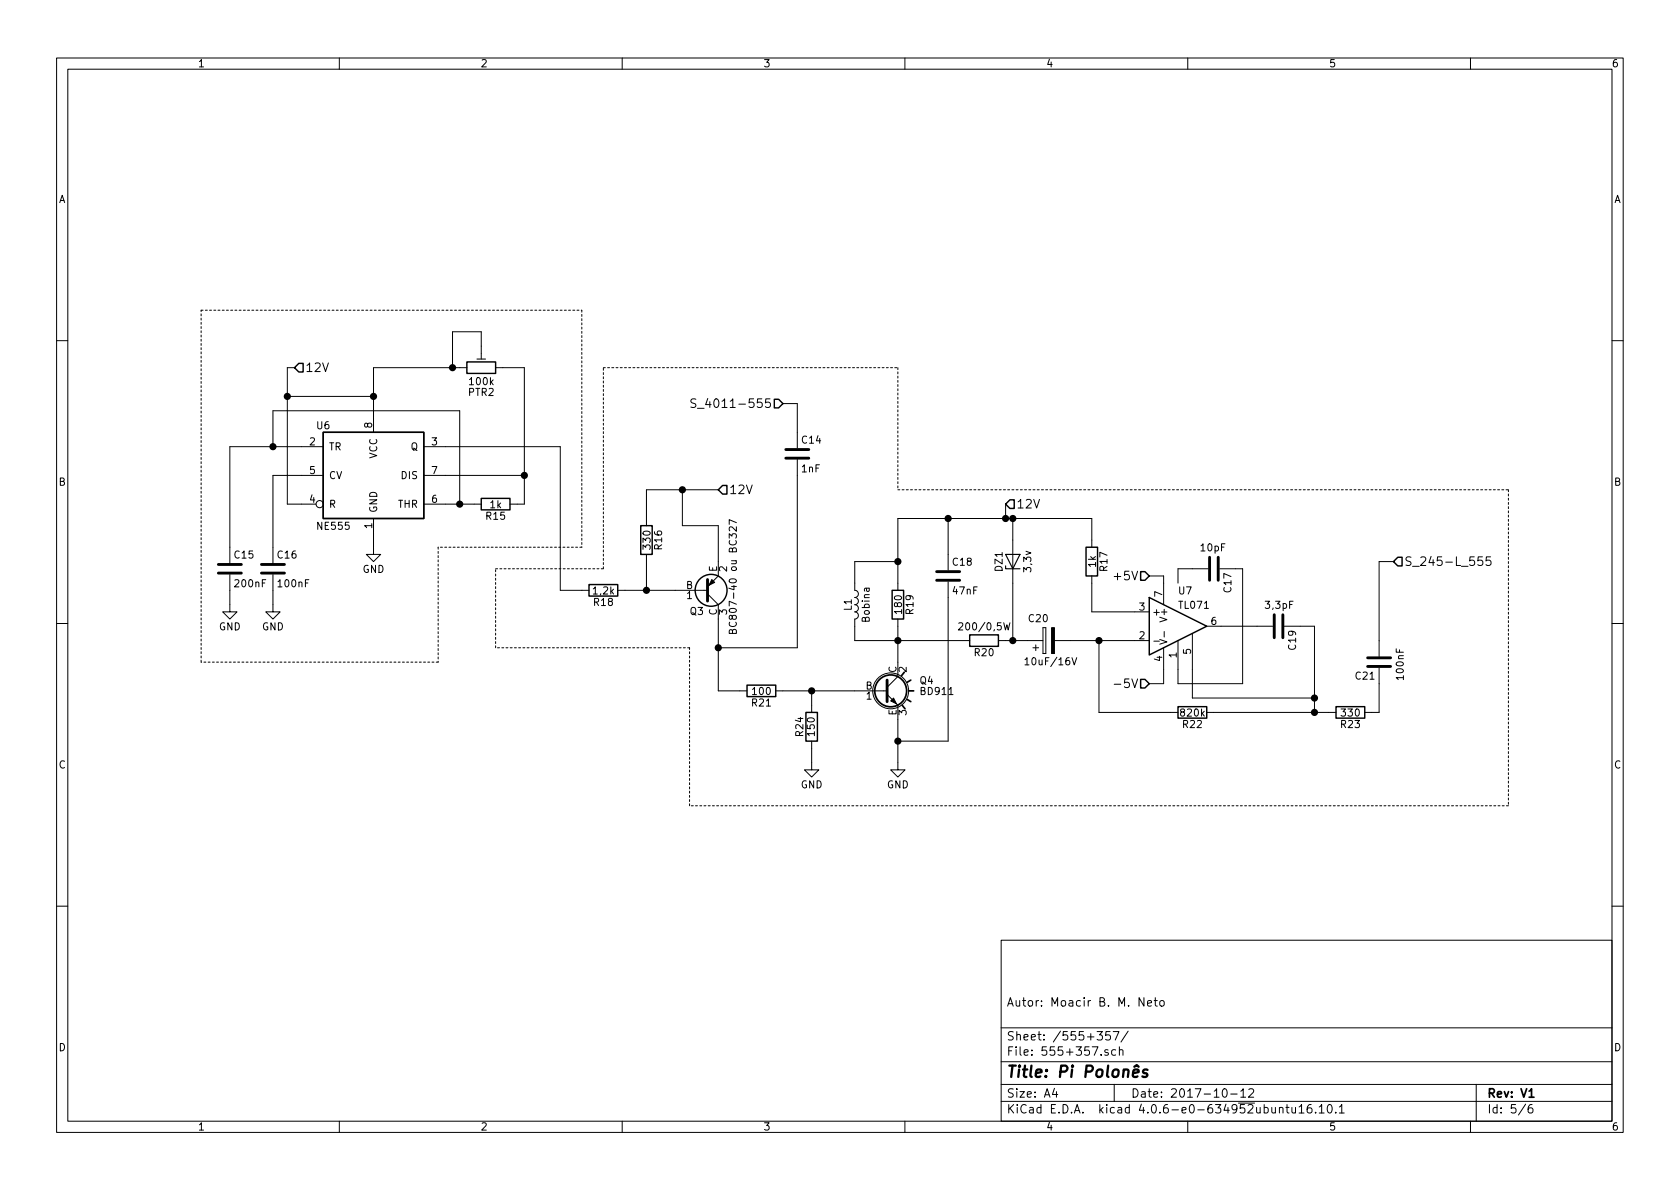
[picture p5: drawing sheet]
EESchema Schematic File Version 2
LIBS:power
LIBS:device
LIBS:transistors
LIBS:conn
LIBS:linear
LIBS:regul
LIBS:74xx
LIBS:cmos4000
LIBS:adc-dac
LIBS:memory
LIBS:xilinx
LIBS:microcontrollers
LIBS:dsp
LIBS:microchip
LIBS:analog_switches
LIBS:motorola
LIBS:texas
LIBS:intel
LIBS:audio
LIBS:interface
LIBS:digital-audio
LIBS:philips
LIBS:display
LIBS:cypress
LIBS:siliconi
LIBS:opto
LIBS:atmel
LIBS:contrib
LIBS:valves
LIBS:detector_metais-cache
EELAYER 25 0
EELAYER END
$Descr A4 11693 8268
encoding utf-8
Sheet 5 6
Title "Pi Polonês"
Date "2017-10-12"
Rev "V1"
Comp ""
Comment1 "Autor: Moacir B. M. Neto"
Comment2 ""
Comment3 ""
Comment4 ""
$EndDescr
$Comp
L NE555 U6
U 1 1
P 2600 3300
F 0 "U6" H 2200 3650 50  0000 L CNN
F 1 "NE555" H 2200 2950 50  0000 L CNN
F 2 "" H 2600 3300 50  0001 C CNN
F 3 "" H 2600 3300 50  0001 C CNN
	1    2600 3300
	1    0    0    -1  
$EndComp
$Comp
L L L1
U 1 1
P 5950 4200
F 0 "L1" V 5900 4200 50  0000 C CNN
F 1 "Bobina" V 6025 4200 50  0000 C CNN
F 2 "" H 5950 4200 50  0001 C CNN
F 3 "" H 5950 4200 50  0001 C CNN
	1    5950 4200
	1    0    0    -1  
$EndComp
$Comp
L D_Zener DZ1
U 1 1
P 7050 3900
F 0 "DZ1" H 7050 4000 50  0000 C CNN
F 1 "3,3v" H 7050 3800 50  0000 C CNN
F 2 "" H 7050 3900 50  0001 C CNN
F 3 "" H 7050 3900 50  0001 C CNN
	1    7050 3900
	0    -1   -1   0   
$EndComp
$Comp
L BD911 Q4
U 1 1
P 6150 4800
F 0 "Q4" H 6400 4875 50  0000 L CNN
F 1 "BD911" H 6400 4800 50  0000 L CNN
F 2 "TO_SOT_Packages_THT:TO-220_Vertical" H 6400 4725 50  0001 L CIN
F 3 "" H 6150 4800 50  0001 L CNN
	1    6150 4800
	1    0    0    -1  
$EndComp
$Comp
L BC807-40 Q3
U 1 1
P 4900 4100
F 0 "Q3" H 4800 4250 50  0000 L CNN
F 1 "BC807-40 ou BC327" V 5100 3600 50  0000 L CNN
F 2 "TO_SOT_Packages_SMD:SOT-23" H 5100 4025 50  0001 L CIN
F 3 "" H 4900 4100 50  0001 L CNN
	1    4900 4100
	1    0    0    1   
$EndComp
$Comp
L C C16
U 1 1
P 1900 3950
F 0 "C16" H 1925 4050 50  0000 L CNN
F 1 "100nF" H 1925 3850 50  0000 L CNN
F 2 "" H 1938 3800 50  0001 C CNN
F 3 "" H 1900 3950 50  0001 C CNN
	1    1900 3950
	1    0    0    -1  
$EndComp
$Comp
L C C15
U 1 1
P 1600 3950
F 0 "C15" H 1625 4050 50  0000 L CNN
F 1 "200nF" H 1625 3850 50  0000 L CNN
F 2 "" H 1638 3800 50  0001 C CNN
F 3 "" H 1600 3950 50  0001 C CNN
	1    1600 3950
	1    0    0    -1  
$EndComp
$Comp
L GND #PWR10
U 1 1
P 1900 4200
F 0 "#PWR10" H 1900 3950 50  0001 C CNN
F 1 "GND" H 1900 4050 50  0000 C CNN
F 2 "" H 1900 4200 50  0001 C CNN
F 3 "" H 1900 4200 50  0001 C CNN
	1    1900 4200
	1    0    0    -1  
$EndComp
$Comp
L GND #PWR9
U 1 1
P 1600 4200
F 0 "#PWR9" H 1600 3950 50  0001 C CNN
F 1 "GND" H 1600 4050 50  0000 C CNN
F 2 "" H 1600 4200 50  0001 C CNN
F 3 "" H 1600 4200 50  0001 C CNN
	1    1600 4200
	1    0    0    -1  
$EndComp
Wire Wire Line
	1900 4200 1900 4100
Wire Wire Line
	1600 4100 1600 4200
Wire Wire Line
	2100 3300 1900 3300
Wire Wire Line
	1900 3300 1900 3800
Wire Wire Line
	2100 3100 1600 3100
Wire Wire Line
	1600 3100 1600 3800
$Comp
L GND #PWR8
U 1 1
P 2600 3800
F 0 "#PWR8" H 2600 3550 50  0001 C CNN
F 1 "GND" H 2600 3650 50  0000 C CNN
F 2 "" H 2600 3800 50  0001 C CNN
F 3 "" H 2600 3800 50  0001 C CNN
	1    2600 3800
	1    0    0    -1  
$EndComp
Wire Wire Line
	2600 3800 2600 3700
Wire Wire Line
	2000 3500 2100 3500
Wire Wire Line
	2000 2550 2000 3500
Wire Wire Line
	2600 2550 2600 2900
Wire Wire Line
	2600 2750 2000 2750
Connection ~ 2000 2750
Text HLabel 2050 2550 2    60   Input ~ 0
12V
Wire Wire Line
	2000 2550 2050 2550
$Comp
L POT_TRIM PTR2
U 1 1
P 3350 2550
F 0 "PTR2" V 3175 2550 50  0000 C CNN
F 1 "100k" V 3250 2550 50  0000 C CNN
F 2 "" H 3350 2550 50  0001 C CNN
F 3 "" H 3350 2550 50  0001 C CNN
	1    3350 2550
	0    -1   -1   0   
$EndComp
Wire Wire Line
	3350 2400 3350 2300
Wire Wire Line
	3350 2300 3150 2300
Wire Wire Line
	3150 2300 3150 2550
Wire Wire Line
	2600 2550 3200 2550
Connection ~ 3150 2550
Connection ~ 2600 2750
$Comp
L R R15
U 1 1
P 3450 3500
F 0 "R15" V 3530 3500 50  0000 C CNN
F 1 "1k" V 3450 3500 50  0000 C CNN
F 2 "" V 3380 3500 50  0001 C CNN
F 3 "" H 3450 3500 50  0001 C CNN
	1    3450 3500
	0    1    1    0   
$EndComp
Wire Wire Line
	3300 3500 3100 3500
Wire Wire Line
	1900 3100 1900 2850
Wire Wire Line
	1900 2850 3200 2850
Wire Wire Line
	3200 2850 3200 3500
Connection ~ 3200 3500
Connection ~ 1900 3100
Wire Wire Line
	3650 3500 3600 3500
Wire Wire Line
	3650 2550 3650 3500
Wire Wire Line
	3650 3300 3100 3300
Wire Wire Line
	3650 2550 3500 2550
Connection ~ 3650 3300
$Comp
L R R16
U 1 1
P 4500 3750
F 0 "R16" V 4580 3750 50  0000 C CNN
F 1 "330" V 4500 3750 50  0000 C CNN
F 2 "" V 4430 3750 50  0001 C CNN
F 3 "" H 4500 3750 50  0001 C CNN
	1    4500 3750
	1    0    0    -1  
$EndComp
$Comp
L R R18
U 1 1
P 4200 4100
F 0 "R18" V 4280 4100 50  0000 C CNN
F 1 "1,2k" V 4200 4100 50  0000 C CNN
F 2 "" V 4130 4100 50  0001 C CNN
F 3 "" H 4200 4100 50  0001 C CNN
	1    4200 4100
	0    1    1    0   
$EndComp
Wire Wire Line
	3100 3100 3900 3100
Wire Wire Line
	3900 3100 3900 4100
Wire Wire Line
	3900 4100 4050 4100
Wire Wire Line
	4500 3900 4500 4100
Wire Wire Line
	4350 4100 4700 4100
Text HLabel 5000 3400 2    60   Input ~ 0
12V
Wire Wire Line
	4500 3400 5000 3400
Wire Wire Line
	4500 3400 4500 3600
Connection ~ 4500 4100
Wire Wire Line
	5000 3900 5000 3650
Wire Wire Line
	5000 3650 4750 3650
Wire Wire Line
	4750 3650 4750 3400
Connection ~ 4750 3400
$Comp
L C C14
U 1 1
P 5550 3150
F 0 "C14" H 5575 3250 50  0000 L CNN
F 1 "1nF" H 5575 3050 50  0000 L CNN
F 2 "" H 5588 3000 50  0001 C CNN
F 3 "" H 5550 3150 50  0001 C CNN
	1    5550 3150
	1    0    0    -1  
$EndComp
Wire Wire Line
	5000 4300 5000 4800
Wire Wire Line
	5000 4500 5550 4500
Wire Wire Line
	5550 4500 5550 3300
Text HLabel 5450 2800 0    60   Input ~ 0
S_4011-555
Wire Wire Line
	5550 3000 5550 2800
Wire Wire Line
	5550 2800 5450 2800
$Comp
L R R21
U 1 1
P 5300 4800
F 0 "R21" V 5380 4800 50  0000 C CNN
F 1 "100" V 5300 4800 50  0000 C CNN
F 2 "" V 5230 4800 50  0001 C CNN
F 3 "" H 5300 4800 50  0001 C CNN
	1    5300 4800
	0    1    1    0   
$EndComp
Wire Wire Line
	5000 4800 5150 4800
Connection ~ 5000 4500
$Comp
L R R24
U 1 1
P 5650 5050
F 0 "R24" V 5730 5050 50  0000 C CNN
F 1 "150" V 5650 5050 50  0000 C CNN
F 2 "" V 5580 5050 50  0001 C CNN
F 3 "" H 5650 5050 50  0001 C CNN
	1    5650 5050
	-1   0    0    1   
$EndComp
Wire Wire Line
	5450 4800 5950 4800
Wire Wire Line
	5650 4800 5650 4900
$Comp
L GND #PWR11
U 1 1
P 5650 5300
F 0 "#PWR11" H 5650 5050 50  0001 C CNN
F 1 "GND" H 5650 5150 50  0000 C CNN
F 2 "" H 5650 5300 50  0001 C CNN
F 3 "" H 5650 5300 50  0001 C CNN
	1    5650 5300
	1    0    0    -1  
$EndComp
Wire Wire Line
	5650 5300 5650 5200
Connection ~ 5650 4800
$Comp
L GND #PWR12
U 1 1
P 6250 5300
F 0 "#PWR12" H 6250 5050 50  0001 C CNN
F 1 "GND" H 6250 5150 50  0000 C CNN
F 2 "" H 6250 5300 50  0001 C CNN
F 3 "" H 6250 5300 50  0001 C CNN
	1    6250 5300
	1    0    0    -1  
$EndComp
Wire Wire Line
	6250 5000 6250 5300
$Comp
L R R19
U 1 1
P 6250 4200
F 0 "R19" V 6330 4200 50  0000 C CNN
F 1 "180" V 6250 4200 50  0000 C CNN
F 2 "" V 6180 4200 50  0001 C CNN
F 3 "" H 6250 4200 50  0001 C CNN
	1    6250 4200
	1    0    0    -1  
$EndComp
Text HLabel 7000 3500 2    60   Input ~ 0
12V
Wire Wire Line
	6250 3600 6250 4050
Wire Wire Line
	6250 3900 5950 3900
Wire Wire Line
	5950 3900 5950 4050
Wire Wire Line
	6250 3600 7600 3600
Connection ~ 6250 3900
Wire Wire Line
	6250 4350 6250 4600
Wire Wire Line
	5950 4350 5950 4450
Wire Wire Line
	5950 4450 6700 4450
Connection ~ 6250 4450
$Comp
L R R20
U 1 1
P 6850 4450
F 0 "R20" V 6930 4450 50  0000 C CNN
F 1 "200/0,5W" V 6750 4450 50  0000 C CNN
F 2 "" V 6780 4450 50  0001 C CNN
F 3 "" H 6850 4450 50  0001 C CNN
	1    6850 4450
	0    1    1    0   
$EndComp
$Comp
L C C18
U 1 1
P 6600 4000
F 0 "C18" H 6625 4100 50  0000 L CNN
F 1 "47nF" H 6625 3900 50  0000 L CNN
F 2 "" H 6638 3850 50  0001 C CNN
F 3 "" H 6600 4000 50  0001 C CNN
	1    6600 4000
	1    0    0    -1  
$EndComp
Wire Wire Line
	6600 3850 6600 3600
Connection ~ 6600 3600
Wire Wire Line
	6600 4150 6600 5150
Wire Wire Line
	6600 5150 6250 5150
Connection ~ 6250 5150
Wire Wire Line
	7000 3600 7000 3500
Wire Wire Line
	7050 3600 7050 3750
Connection ~ 7000 3600
Wire Wire Line
	7050 4050 7050 4450
Wire Wire Line
	7000 4450 7150 4450
$Comp
L R R17
U 1 1
P 7600 3900
F 0 "R17" V 7680 3900 50  0000 C CNN
F 1 "1k" V 7600 3900 50  0000 C CNN
F 2 "" V 7530 3900 50  0001 C CNN
F 3 "" H 7600 3900 50  0001 C CNN
	1    7600 3900
	1    0    0    -1  
$EndComp
$Comp
L CP C20
U 1 1
P 7300 4450
F 0 "C20" V 7450 4450 50  0000 L CNN
F 1 "10uF/16V" V 7150 4250 50  0000 L CNN
F 2 "" H 7338 4300 50  0001 C CNN
F 3 "" H 7300 4450 50  0001 C CNN
	1    7300 4450
	0    -1   -1   0   
$EndComp
Connection ~ 7050 4450
Wire Wire Line
	7600 3600 7600 3750
Connection ~ 7050 3600
Wire Wire Line
	7450 4450 7900 4450
Wire Wire Line
	7600 4050 7600 4250
Wire Wire Line
	7600 4250 7900 4250
$Comp
L R R22
U 1 1
P 8300 4950
F 0 "R22" V 8380 4950 50  0000 C CNN
F 1 "820k" V 8300 4950 50  0000 C CNN
F 2 "" V 8230 4950 50  0001 C CNN
F 3 "" H 8300 4950 50  0001 C CNN
	1    8300 4950
	0    1    1    0   
$EndComp
Wire Notes Line
	1400 4600 1400 2150
Wire Notes Line
	1400 2150 4050 2150
Wire Notes Line
	4050 2150 4050 3800
Wire Notes Line
	4050 3800 3050 3800
Wire Notes Line
	3050 3800 3050 4600
Wire Notes Line
	3050 4600 1400 4600
$Comp
L TL071 U7
U 1 1
P 8200 4350
F 0 "U7" H 8200 4600 50  0000 L CNN
F 1 "TL071" H 8200 4500 50  0000 L CNN
F 2 "" H 8250 4400 50  0001 C CNN
F 3 "" H 8350 4500 50  0001 C CNN
	1    8200 4350
	1    0    0    -1  
$EndComp
$Comp
L C C17
U 1 1
P 8450 3950
F 0 "C17" H 8475 4050 50  0000 L CNN
F 1 "10pF" V 8300 3850 50  0000 L CNN
F 2 "" H 8488 3800 50  0001 C CNN
F 3 "" H 8450 3950 50  0001 C CNN
	1    8450 3950
	0    1    1    0   
$EndComp
Wire Wire Line
	8300 3950 8200 3950
Wire Wire Line
	8200 3950 8200 4050
Wire Wire Line
	8600 3950 8650 3950
Wire Wire Line
	8650 3950 8650 4750
Wire Wire Line
	8650 4750 8200 4750
Wire Wire Line
	8200 4750 8200 4650
Wire Wire Line
	8150 4950 7650 4950
Wire Wire Line
	7650 4950 7650 4450
Connection ~ 7650 4450
Text HLabel 8000 4750 0    60   Input ~ 0
-5V
Text HLabel 8000 4000 0    60   Input ~ 0
+5V
Wire Wire Line
	8100 4050 8100 4000
Wire Wire Line
	8100 4000 8000 4000
Wire Wire Line
	8100 4650 8100 4750
Wire Wire Line
	8100 4750 8000 4750
$Comp
L C C19
U 1 1
P 8900 4350
F 0 "C19" H 8925 4450 50  0000 L CNN
F 1 "3,3pF" V 8750 4250 50  0000 L CNN
F 2 "" H 8938 4200 50  0001 C CNN
F 3 "" H 8900 4350 50  0001 C CNN
	1    8900 4350
	0    1    1    0   
$EndComp
Wire Wire Line
	8500 4350 8750 4350
Wire Wire Line
	8300 4650 8300 4850
Wire Wire Line
	8300 4850 9150 4850
Wire Wire Line
	9150 4350 9150 4950
Wire Wire Line
	9150 4350 9050 4350
Wire Wire Line
	8450 4950 9250 4950
Connection ~ 9150 4850
$Comp
L R R23
U 1 1
P 9400 4950
F 0 "R23" V 9480 4950 50  0000 C CNN
F 1 "330" V 9400 4950 50  0000 C CNN
F 2 "" V 9330 4950 50  0001 C CNN
F 3 "" H 9400 4950 50  0001 C CNN
	1    9400 4950
	0    1    1    0   
$EndComp
$Comp
L C C21
U 1 1
P 9600 4600
F 0 "C21" H 9625 4700 50  0000 L CNN
F 1 "100nF" V 9450 4500 50  0000 L CNN
F 2 "" H 9638 4450 50  0001 C CNN
F 3 "" H 9600 4600 50  0001 C CNN
	1    9600 4600
	-1   0    0    1   
$EndComp
Wire Wire Line
	9600 4750 9600 4950
Wire Wire Line
	9600 4950 9550 4950
Connection ~ 9150 4950
Wire Wire Line
	9600 3900 9600 4450
Text HLabel 9700 3900 2    60   Input ~ 0
S_245-L_555
Wire Wire Line
	9600 3900 9700 3900
Wire Notes Line
	4200 3950 4200 2550
Wire Notes Line
	4200 2550 6250 2550
Wire Notes Line
	6250 2550 6250 3400
Wire Notes Line
	6250 3400 10500 3400
Wire Notes Line
	10500 3400 10500 5600
Wire Notes Line
	10500 5600 4800 5600
Wire Notes Line
	4800 5600 4800 4500
Wire Notes Line
	4800 4500 3450 4500
Wire Notes Line
	3450 4500 3450 3950
Wire Notes Line
	3450 3950 4200 3950
$EndSCHEMATC
